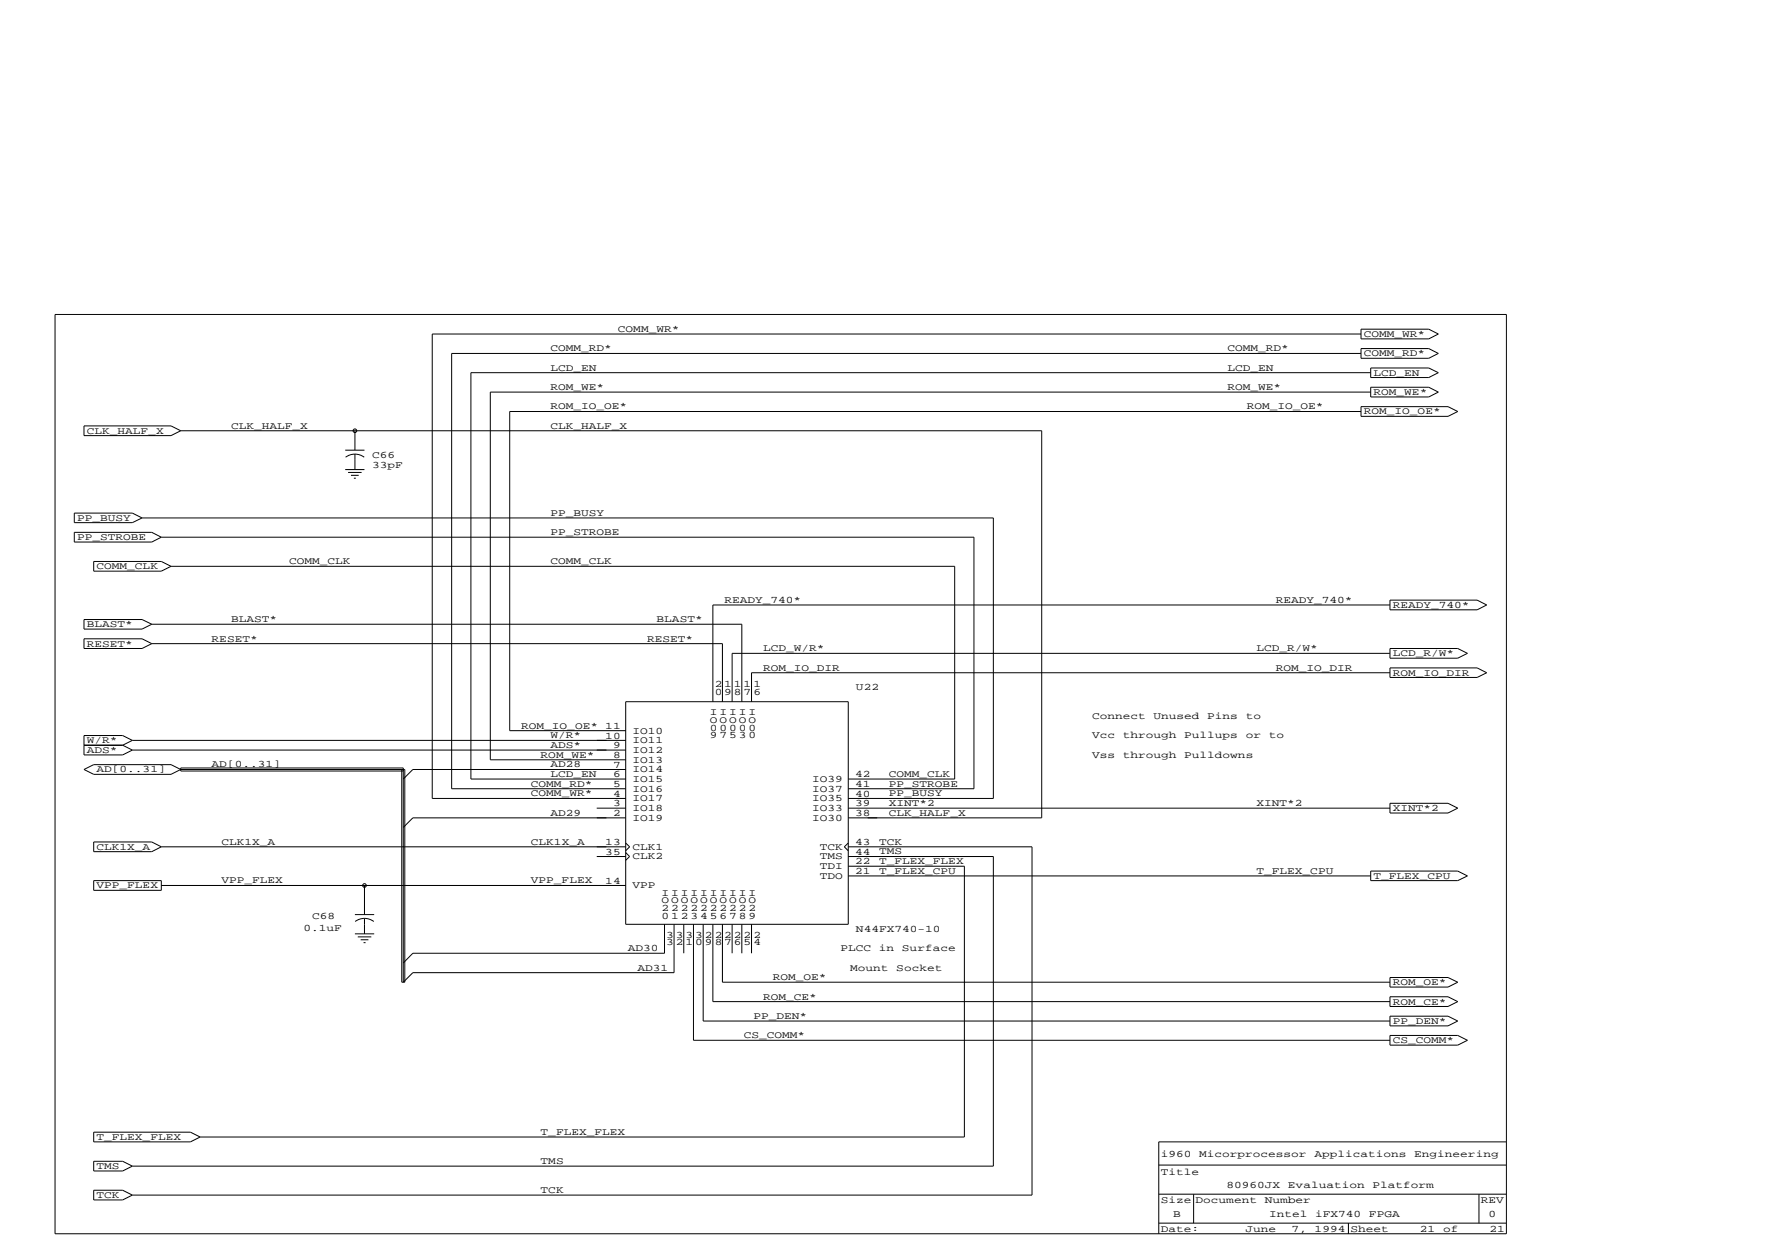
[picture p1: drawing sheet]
<svg xmlns="http://www.w3.org/2000/svg" width="297mm" height="210mm" viewBox="0 0 297 210" stroke-linecap="round" stroke-linejoin="round" font-family="sans-serif">
<g fill="none" stroke="#000" stroke-width=".17">
<path d="M9.2 52.7h243.2v154h-243.2zM228 55.1h11.4l1.6 .9-1.6 .8h-11.4zM228 58.4h11.4l1.6 .8-1.6 .8h-11.4zM228 56h-155.6v77.8h32.4M228 59.2h-152.3v72.9h29.1M14.1 71.3h14.6l1.6 .9-1.6 .8h-14.6zM30.3 72.2h144.2v64.8h-32.4M57.8 78.7h3.3M57.8 75.4h3.3M58.3 79.1h2.3M58.8 79.6h1.3M59.5 76.1a2.59 2.59 0 0 1 1.5 .5"/>
<path d="M59.5 76.1a2.59 2.59 0 0 0-1.6 .5M59.5 72.2v3.2M59.5 76v2.7M228 68.1h14.6l1.6 .8-1.6 .8h-14.6zM228 68.9h-142.6v53.5h19.4M229.6 61.6h9.8l1.6 .8-1.6 .8h-9.8zM229.6 64.9h9.8l1.6 .8-1.6 .8h-9.8zM229.6 62.4h-150.7v68.1h25.9M229.6 65.7h-147.5v61.6h22.7M12.4 86h9.8l1.6 .8-1.6 .8h-9.8zM12.4 89.2h13l1.6 .8-1.6 .8h-13zM15.7 94.1h11.3l1.7 .8-1.7 .8h-11.3z"/>
<path d="M23.8 86.8h142.6v47h-24.3M27 90h136.2v42.1h-21.1M28.7 94.9h131.2v35.6h-17.8M59.3 80.1h.3M14.1 103.8h9.7l1.6 .8-1.6 .8h-9.7zM14.1 107h9.7l1.6 .8-1.6 .8h-9.7zM25.4 104.6h98.9v13M25.4 107.8h95.6v9.8M104.8 117.6h37.3v37.2h-37.3zM232.9 100.5h14.6l1.6 .8-1.6 .9h-14.6zM232.9 108.6h11.3l1.6 .8-1.6 .9h-11.3zM232.9 111.9h14.6l1.6 .8-1.6 .8h-14.6z"/>
<path d="M232.9 101.3h-113.5v16.3M232.9 109.4h-110.2v8.2M232.9 112.7h-107v4.9M14.1 128.9l1.6-.8h13l1.6 .8-1.6 .8h-13zM14.1 124.8h6.4M20.5 124.8l1.7 .9M22.2 124l-1.7-.8h-6.4v3.3h6.4l1.7-.8M22.2 124l-1.7 .8M22.2 125.7h82.6M22.2 124h82.6M30.3 128.9h37.5v35.6h-.5v-35.6M67.6 129.2h-37.3v-.5h37.3v35.8l1.6-1.6h43.7v-8.1"/>
<path d="M100 135.4h4.8M104.8 128.9h-35.6l-1.6 1.6M104.8 137h-35.6l-1.6 1.6M142.1 135.4h90.8M232.9 134.6h9.7l1.6 .8-1.6 .8h-9.7zM15.7 141h9.7l1.6 .9-1.6 .8h-9.7zM15.7 147.5h11.3v1.6h-11.3zM27 148.3h77.8M27 141.9h77.8M59.5 156.4h3.2M59.5 153.2h3.2M59.9 156.9h2.3"/>
<path d="M60.4 157.4h1.3M60.9 157.9h.3M61.1 153.8a2.59 2.59 0 0 1 1.5 .6M61.1 153.8a2.59 2.59 0 0 0-1.6 .6M61.1 148.3v4.9M61.1 153.8v2.6M100 143.5h4.8M104.8 141.2l.7 .7-.7 .6M104.8 142.8l.7 .7-.7 .6M111.3 154.8v4.9h-42.1l-1.6 1.6M114.6 154.8v4.9M116.2 154.8v19.5h116.7"/>
<path d="M117.8 154.8v16.2h115.1M119.4 154.8v13h113.5M121 154.8v9.7h111.9M122.7 154.8v4.9M124.3 154.8v4.9M125.9 154.8v4.9M142.1 141.2l-.6 .7 .6 .6M142.1 141.9h30.8v58.3h-150.7M142.1 143.5h24.3v51.9h-144.2M142.1 146.7h87.5M142.1 145.1h19.5v45.4h-128.1M229.6 145.9h14.6l1.6 .8-1.6 .8h-14.6z"/>
<path d="M232.9 163.8h9.7l1.6 .7-1.6 .9h-9.7zM232.9 167h9.7l1.6 .8-1.6 .8h-9.7zM232.9 170.2h9.7l1.6 .8-1.6 .9h-9.7zM232.9 173.5h11.3l1.6 .8-1.6 .8h-11.3zM15.7 189.7h16.2l1.6 .8-1.6 .8h-16.2zM15.7 194.5h4.8l1.7 .9-1.7 .8h-4.8zM15.7 199.4h4.8l1.7 .8-1.7 .8h-4.8zM194.1 195.2h58.2M252.3 191.3h-58.2v15.4M194.1 204.9h58.2M194.1 200.1h58.2M200 200.1v4.8"/>
<path d="M225.9 204.9v1.8M247.8 200.1v4.8"/>
<circle cx="59.5" cy="72.2" r=".3"/>
<circle cx="61.1" cy="148.3" r=".3"/>
</g>
<g font-size="1.7">
<text x="92.2" y="58.9">COMM_RD*</text>
<text x="103.5" y="55.6">COMM_WR*</text>
<text x="205.6" y="58.9">COMM_RD*</text>
<text x="228.5" y="59.7">COMM_RD*</text>
<text x="228.5" y="56.4">COMM_WR*</text>
<text x="92.2" y="65.3">ROM_WE*</text>
<text x="92.2" y="62.1">LCD_EN</text>
<text x="205.6" y="62.1">LCD_EN</text>
<text x="205.6" y="65.3">ROM_WE*</text>
<text x="230.1" y="62.9">LCD_EN</text>
<text x="38.7" y="71.8">CLK_HALF_X</text>
<text x="92.2" y="71.8">CLK_HALF_X</text>
<text x="92.2" y="68.6">ROM_IO_OE*</text>
<text x="208.9" y="68.6">ROM_IO_OE*</text>
<text x="228.5" y="69.4">ROM_IO_OE*</text>
<text x="230.1" y="66.2">ROM_WE*</text>
<text x="14.6" y="72.6">CLK_HALF_X</text>
<text x="62.4" y="76.7">C66</text>
<text x="62.4" y="78.3">33pF</text>
<text x="12.9" y="87.2">PP_BUSY</text>
<text x="92.2" y="89.6">PP_STROBE</text>
<text x="92.2" y="86.4">PP_BUSY</text>
<text x="12.9" y="90.5">PP_STROBE</text>
<text x="16.2" y="95.4">COMM_CLK</text>
<text x="48.4" y="94.5">COMM_CLK</text>
<text x="92.2" y="94.5">COMM_CLK</text>
<text x="121.4" y="101">READY_740*</text>
<text x="213.7" y="101">READY_740*</text>
<text x="233.3" y="101.8">READY_740*</text>
<text x="14.6" y="105.1">BLAST*</text>
<text x="35.5" y="107.5">RESET*</text>
<text x="38.7" y="104.2">BLAST*</text>
<text x="108.4" y="107.5">RESET*</text>
<text x="110" y="104.2">BLAST*</text>
<text x="14.6" y="108.3">RESET*</text>
<text x="127.8" y="112.3">ROM_IO_DIR</text>
<text x="127.8" y="109.1">LCD_W/R*</text>
<text x="210.5" y="109.1">LCD_R/W*</text>
<text x="213.7" y="112.3">ROM_IO_DIR</text>
<text x="233.3" y="109.9">LCD_R/W*</text>
<text x="233.3" y="113.2">ROM_IO_DIR</text>
<text x="118.9" y="119.8">I I I I I</text>
<text x="119.7" y="115.1">2</text>
<text x="119.7" y="116.4">0</text>
<text x="121.3" y="115.1">1</text>
<text x="121.3" y="116.4">9</text>
<text x="123" y="115.1">1</text>
<text x="123" y="116.4">8</text>
<text x="124.6" y="115.1">1</text>
<text x="124.6" y="116.4">7</text>
<text x="126.2" y="115.1">1</text>
<text x="126.2" y="116.4">6</text>
<text x="143.4" y="115.6">U22</text>
<text x="14.6" y="124.5">W/R*</text>
<text x="87.3" y="122">ROM_IO_OE*</text>
<text x="92.2" y="125.3">ADS*</text>
<text x="92.2" y="123.7">W/R*</text>
<text x="101.4" y="122.1">11</text>
<text x="101.4" y="123.7">10</text>
<text x="102.7" y="125.3">9</text>
<text x="106" y="122.9">IO10</text>
<text x="106" y="124.5">IO11</text>
<text x="118.9" y="121.1">O O O O O</text>
<text x="118.9" y="122.4">0</text>
<text x="118.9" y="123.7">9</text>
<text x="120.5" y="122.4">0</text>
<text x="120.5" y="123.7">7</text>
<text x="122.2" y="122.4">0</text>
<text x="122.2" y="123.7">5</text>
<text x="123.8" y="122.4">0</text>
<text x="123.8" y="123.7">3</text>
<text x="125.4" y="122.4">0</text>
<text x="125.4" y="123.7">0</text>
<text x="183" y="120.4">Connect</text>
<text x="183" y="123.7">Vcc</text>
<text x="188.1" y="123.7">through</text>
<text x="193.3" y="120.4">Unused</text>
<text x="198.4" y="123.7">Pullups</text>
<text x="202.3" y="120.4">Pins</text>
<text x="208.7" y="120.4">to</text>
<text x="208.7" y="123.7">or</text>
<text x="212.6" y="123.7">to</text>
<text x="14.6" y="126.1">ADS*</text>
<text x="16.2" y="129.4">AD[0..31]</text>
<text x="35.5" y="128.5">AD[0..31]</text>
<text x="89" y="131.8">COMM_RD*</text>
<text x="90.6" y="126.9">ROM_WE*</text>
<text x="92.2" y="128.5">AD28</text>
<text x="92.2" y="130.1">LCD_EN</text>
<text x="102.7" y="127">8</text>
<text x="102.7" y="128.6">7</text>
<text x="102.7" y="130.2">6</text>
<text x="102.7" y="131.8">5</text>
<text x="106" y="126.1">IO12</text>
<text x="106" y="127.8">IO13</text>
<text x="106" y="129.4">IO14</text>
<text x="106" y="131">IO15</text>
<text x="136.1" y="131">IO39</text>
<text x="143.3" y="131.8">41</text>
<text x="143.3" y="130.2">42</text>
<text x="148.9" y="130.1">COMM_CLK</text>
<text x="148.9" y="131.8">PP_STROBE</text>
<text x="183" y="126.9">Vss</text>
<text x="188.1" y="126.9">through</text>
<text x="198.4" y="126.9">Pulldowns</text>
<text x="89" y="133.4">COMM_WR*</text>
<text x="92.2" y="136.7">AD29</text>
<text x="102.7" y="133.5">4</text>
<text x="102.7" y="135.1">3</text>
<text x="102.7" y="136.7">2</text>
<text x="106" y="132.6">IO16</text>
<text x="106" y="134.2">IO17</text>
<text x="106" y="135.9">IO18</text>
<text x="106" y="137.5">IO19</text>
<text x="136.1" y="137.5">IO30</text>
<text x="136.1" y="135.9">IO33</text>
<text x="136.1" y="134.2">IO35</text>
<text x="136.1" y="132.6">IO37</text>
<text x="143.3" y="136.7">38</text>
<text x="143.3" y="135.1">39</text>
<text x="143.3" y="133.5">40</text>
<text x="148.9" y="136.7">CLK_HALF_X</text>
<text x="148.9" y="135">XINT*2</text>
<text x="148.9" y="133.4">PP_BUSY</text>
<text x="210.5" y="135">XINT*2</text>
<text x="233.3" y="135.9">XINT*2</text>
<text x="16.2" y="142.3">CLK1X_A</text>
<text x="37.1" y="141.5">CLK1X_A</text>
<text x="89" y="141.5">CLK1X_A</text>
<text x="101.4" y="141.6">13</text>
<text x="101.4" y="143.2">35</text>
<text x="106" y="142.3">CLK1</text>
<text x="106" y="144">CLK2</text>
<text x="137.3" y="144">TMS</text>
<text x="137.3" y="142.3">TCK</text>
<text x="143.3" y="143.2">44</text>
<text x="143.3" y="141.6">43</text>
<text x="147.3" y="141.5">TCK</text>
<text x="147.3" y="143.1">TMS</text>
<text x="16.2" y="148.8">VPP_FLEX</text>
<text x="37.1" y="148">VPP_FLEX</text>
<text x="89" y="148">VPP_FLEX</text>
<text x="101.4" y="148">14</text>
<text x="106" y="148.8">VPP</text>
<text x="137.3" y="147.2">TDO</text>
<text x="137.3" y="145.6">TDI</text>
<text x="143.3" y="146.4">21</text>
<text x="143.3" y="144.8">22</text>
<text x="147.3" y="146.4">T_FLEX_CPU</text>
<text x="147.3" y="144.8">T_FLEX_FLEX</text>
<text x="210.5" y="146.4">T_FLEX_CPU</text>
<text x="230.1" y="147.2">T_FLEX_CPU</text>
<text x="50.9" y="156">0.1uF</text>
<text x="52.3" y="153.9">C68</text>
<text x="110.8" y="150">I I I I I I I I I I</text>
<text x="110.8" y="151.3">O O O O O O O O O O</text>
<text x="110.8" y="152.6">2</text>
<text x="110.8" y="153.9">0</text>
<text x="112.4" y="152.6">2</text>
<text x="112.4" y="153.9">1</text>
<text x="114.1" y="152.6">2</text>
<text x="114.1" y="153.9">2</text>
<text x="115.7" y="152.6">2</text>
<text x="115.7" y="153.9">3</text>
<text x="117.3" y="152.6">2</text>
<text x="117.3" y="153.9">4</text>
<text x="118.9" y="152.6">2</text>
<text x="118.9" y="153.9">5</text>
<text x="120.5" y="152.6">2</text>
<text x="120.5" y="153.9">6</text>
<text x="122.2" y="152.6">2</text>
<text x="122.2" y="153.9">7</text>
<text x="123.8" y="152.6">2</text>
<text x="123.8" y="153.9">8</text>
<text x="125.4" y="152.6">2</text>
<text x="125.4" y="153.9">9</text>
<text x="105.2" y="159.3">AD30</text>
<text x="111.6" y="157.1">3</text>
<text x="111.6" y="158.4">3</text>
<text x="113.2" y="157.1">3</text>
<text x="113.2" y="158.4">2</text>
<text x="114.9" y="157.1">3</text>
<text x="114.9" y="158.4">1</text>
<text x="116.5" y="157.1">3</text>
<text x="116.5" y="158.4">0</text>
<text x="118.1" y="157.1">2</text>
<text x="118.1" y="158.4">9</text>
<text x="119.7" y="157.1">2</text>
<text x="119.7" y="158.4">8</text>
<text x="121.3" y="157.1">2</text>
<text x="121.3" y="158.4">7</text>
<text x="123" y="157.1">2</text>
<text x="123" y="158.4">6</text>
<text x="124.6" y="157.1">2</text>
<text x="124.6" y="158.4">5</text>
<text x="126.2" y="157.1">2</text>
<text x="126.2" y="158.4">4</text>
<text x="140.8" y="159.3">PLCC</text>
<text x="143.4" y="156.1">N44FX740-10</text>
<text x="147.3" y="159.3">in</text>
<text x="151.1" y="159.3">Surface</text>
<text x="106.8" y="162.6">AD31</text>
<text x="127.8" y="167.4">ROM_CE*</text>
<text x="129.5" y="164.2">ROM_OE*</text>
<text x="142.4" y="162.6">Mount</text>
<text x="150.2" y="162.6">Socket</text>
<text x="233.3" y="165">ROM_OE*</text>
<text x="124.6" y="173.9">CS_COMM*</text>
<text x="126.2" y="170.7">PP_DEN*</text>
<text x="233.3" y="168.3">ROM_CE*</text>
<text x="233.3" y="171.5">PP_DEN*</text>
<text x="233.3" y="174.8">CS_COMM*</text>
<text x="16.2" y="191">T_FLEX_FLEX</text>
<text x="90.6" y="190.1">T_FLEX_FLEX</text>
<text x="16.2" y="195.8">TMS</text>
<text x="90.6" y="195">TMS</text>
<text x="194.5" y="196.8">Title</text>
<text x="194.5" y="193.9">i960</text>
<text x="200.9" y="193.9">Micorprocessor</text>
<text x="220.2" y="193.9">Applications</text>
<text x="236.9" y="193.9">Engineering</text>
<text x="16.2" y="200.7">TCK</text>
<text x="90.6" y="199.8">TCK</text>
<text x="194.5" y="201.5">Size Document</text>
<text x="196.6" y="203.9">B</text>
<text x="205.5" y="199.1">80960JX</text>
<text x="211.9" y="201.5">Number</text>
<text x="212.6" y="203.9">Intel</text>
<text x="215.8" y="199.1">Evaluation</text>
<text x="220.3" y="203.9">iFX740</text>
<text x="229.4" y="203.9">FPGA</text>
<text x="229.9" y="199.1">Platform</text>
<text x="248.1" y="201.5">REV</text>
<text x="249.4" y="203.9">0</text>
<text x="194.5" y="206.4">Date:</text>
<text x="208.7" y="206.4">June</text>
<text x="216.4" y="206.4">7,</text>
<text x="220.3" y="206.4">1994 Sheet</text>
<text x="237.9" y="206.4">21</text>
<text x="241.8" y="206.4">of</text>
<text x="249.5" y="206.4">21</text>
</g>
</svg>
